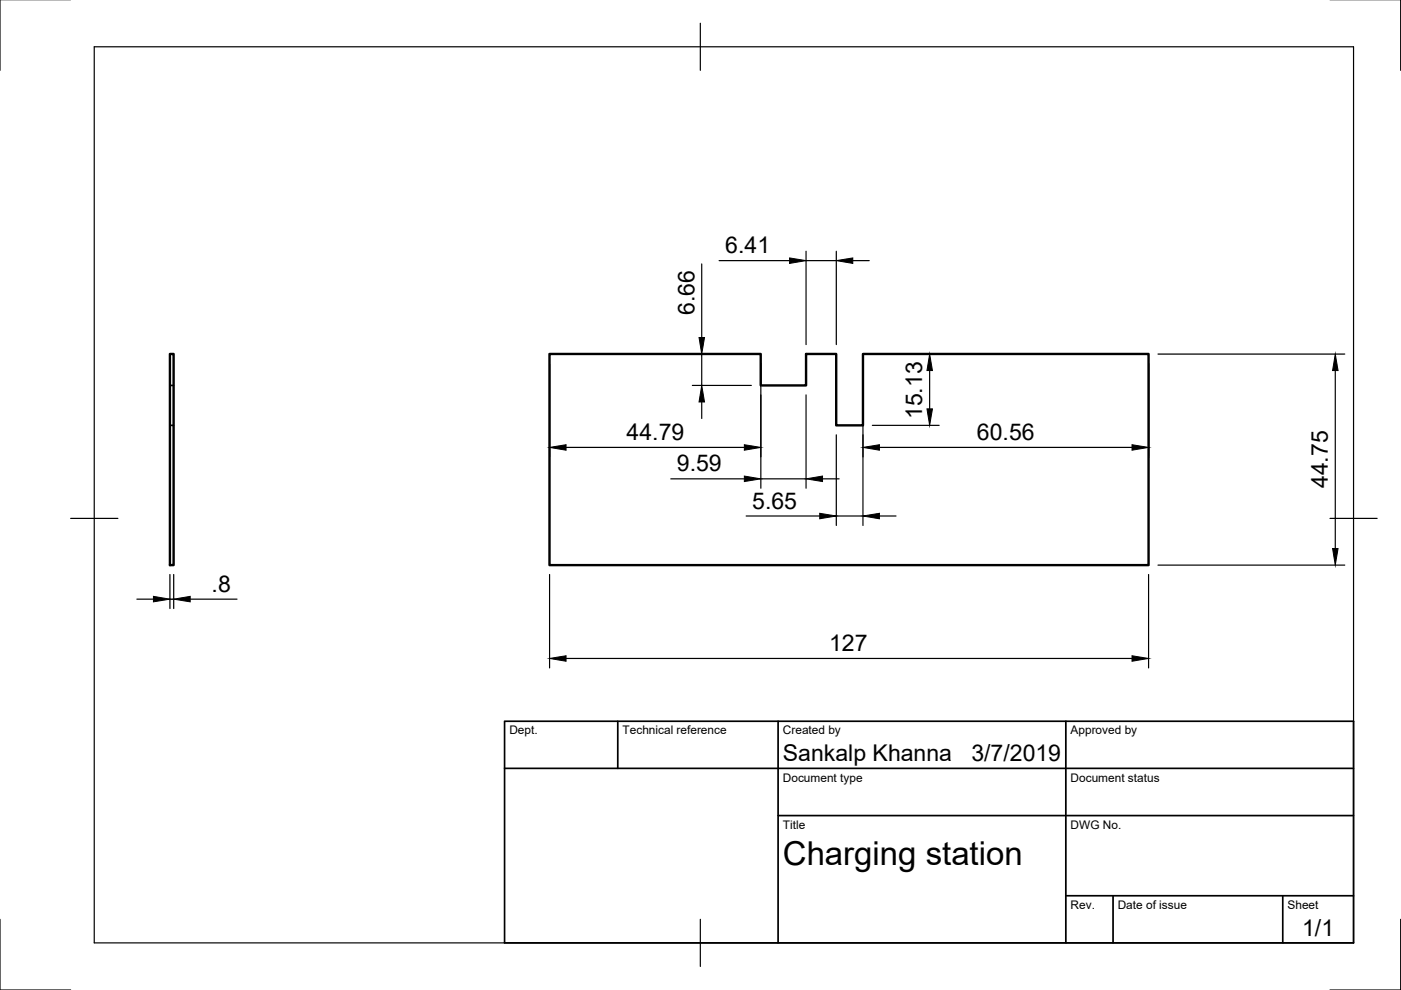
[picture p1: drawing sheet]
<svg xmlns="http://www.w3.org/2000/svg" width="297mm" height="210mm" viewBox="0 0 297 210" stroke-linecap="round" stroke-linejoin="round" font-family="sans-serif">
<!-- layer: Visible -->
<path d="M36 75h.8v44.8h-.8zM116.5 75h44.8v6.7h9.6v-6.7h6.4v15.2h5.7v-15.2h60.5v44.8h-127z" fill="none" stroke="#000" stroke-width=".51"/>
<!-- layer: Hidden -->
<path d="M36 90.2h.8M36 81.7h.8" fill="none" stroke="#000" stroke-width=".36"/>
<!-- layer: Border -->
<path d="M0 -.1v15M297 -.1v15M20 9.9h267v190h-267zM148.5 4.9v10M15 109.9h10M282 109.9h10M0 194.9v15h15M148.5 194.9v10M297 194.9v15h-15" fill="none" stroke="#000" stroke-width=".25"/>
<!-- layer: TitleBlock -->
<path d="M107 152.9h180v47h-180zM131 152.9v10M165 152.9v47M226 152.9v47M107 162.9h180M165 172.9h122M226 189.9h61M236 189.9v10M272 189.9v10" fill="none" stroke="#000" stroke-width=".36"/>
<!-- layer: Dimensions -->
<g fill="none" stroke="#000" stroke-width=".25">
<path d="M148.8 56v15.6M152.5 55.3h14.9M170.9 53.3v19.8M170.9 55.3h6.4M177.3 53.3v19.8M180.8 55.3h3.5M116.5 77.1v19.8M146.8 75.1h12.5M148.8 75.1v6.6M161.3 77.1v26.4M183 77.1v34.3M185 75.1h14.1"/>
<path d="M197.1 78.6v8.1M243.5 77.1v19.8M245.5 75.1h39.6M283.1 78.6v37.7M120 94.9h37.8M146.8 81.7h12.5M148.8 85.2v3.5M170.9 83.7v19.8M177.3 92.2v19.2M185 90.2h14.1M186.5 94.9h53.5M142.2 101.5h15.6"/>
<path d="M158.2 109.4h15.6M161.3 101.5h9.6M174.4 101.5h3.5M177.3 109.4h5.7M186.5 109.4h3.5M245.5 119.8h39.6M29 127h3.5M36 121.8v7.2M36 127h.8M36.8 121.8v7.2M40.3 127h9.9M116.5 121.8v19.8"/>
<path d="M120 139.6h120M243.5 121.8v19.8"/>
</g>
<g fill="#000" stroke="#000" stroke-width=".21">
<path d="M167.4 54.7l3.5 .6-3.5 .6zM177.3 55.3l3.5-.6v1.2zM148.2 71.6h1.2l-.6 3.5zM197.1 75.1l.6 3.5h-1.2zM283.1 75.1l.6 3.5h-1.2zM116.5 94.9l3.5-.6v1.2zM148.8 81.7l.6 3.5h-1.2zM157.8 94.3l3.5 .6-3.5 .6zM183 94.9l3.5-.6v1.2zM196.5 86.7h1.2l-.6 3.5zM240 94.3l3.5 .6-3.5 .6zM157.8 100.9l3.5 .6-3.5 .6z"/>
<path d="M173.8 108.8l3.5 .6-3.5 .6zM170.9 101.5l3.5-.6v1.2zM183 109.4l3.5-.6v1.2zM282.5 116.3h1.2l-.6 3.5zM32.5 126.4l3.5 .6-3.5 .6zM36.8 127l3.5-.6v1.2zM116.5 139.6l3.5-.6v1.2zM240 139l3.5 .6-3.5 .6z"/>
</g>
<text font-size="7" x="166" y="183.4">Charging station</text>
<g font-size="4.9">
<text x="153.8" y="53.7">6.41</text>
<text x="147.2" y="66.8" transform="rotate(-90 147.2 66.8)">6.66</text>
<text x="195.5" y="88.9" transform="rotate(-90 195.5 88.9)">15.13</text>
<text x="132.9" y="93.3">44.79</text>
<text x="207.1" y="93.3">60.56</text>
<text x="143.5" y="100">9.59</text>
<text x="159.5" y="107.9">5.65</text>
<text x="281.6" y="103.5" transform="rotate(-90 281.6 103.5)">44.75</text>
<text x="44.9" y="125.5">.8</text>
<text x="175.8" y="138.1">127</text>
<text x="166" y="161.4">Sankalp Khanna</text>
<text x="206" y="161.4">3/7/2019</text>
<text x="276.1" y="198.6">1/1</text>
</g>
<g font-size="2.5">
<text x="108" y="155.7">Dept.</text>
<text x="132" y="155.7">Technical reference</text>
<text x="166" y="155.7">Created by</text>
<text x="227" y="155.7">Approved by</text>
<text x="166" y="165.7">Document type</text>
<text x="227" y="165.7">Document status</text>
<text x="166" y="175.7">Title</text>
<text x="227" y="175.7">DWG No.</text>
<text x="227" y="192.7">Rev.</text>
<text x="237" y="192.7">Date of issue</text>
<text x="273" y="192.7">Sheet</text>
</g>
</svg>
